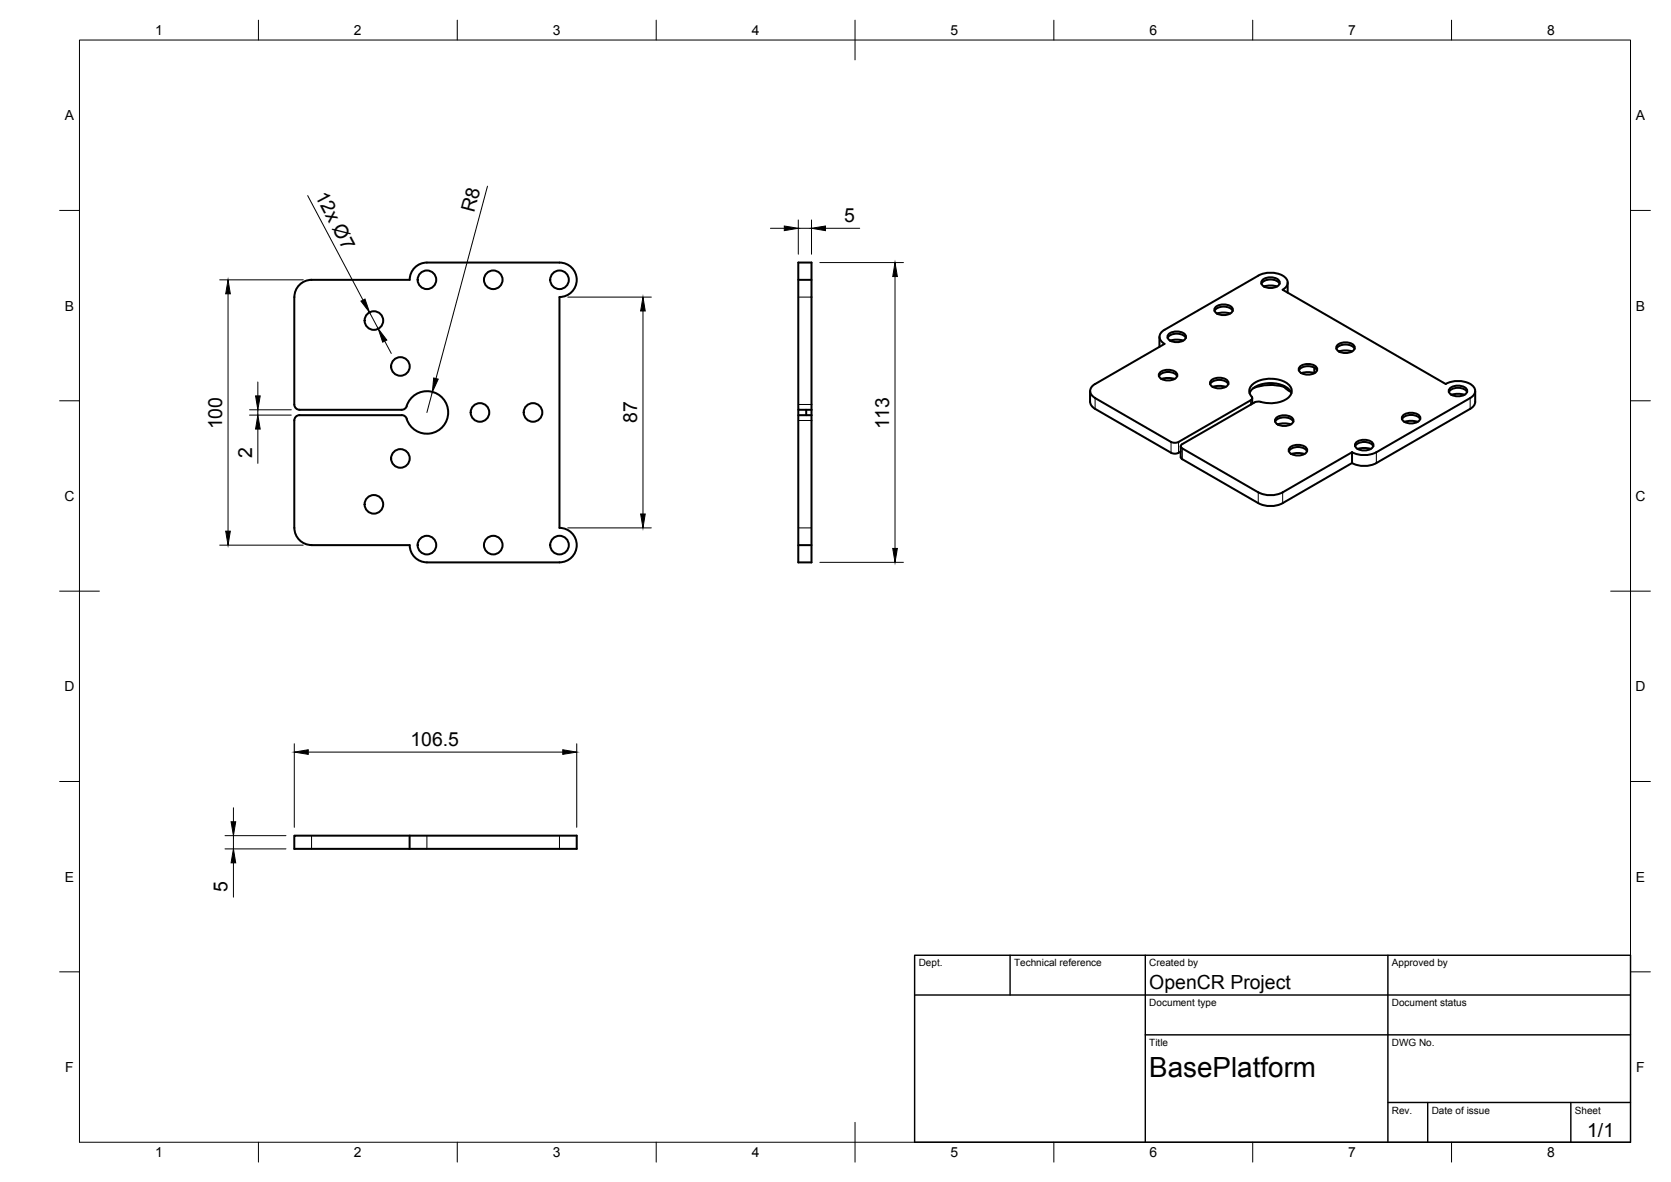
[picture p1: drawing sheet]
<svg xmlns="http://www.w3.org/2000/svg" width="420mm" height="297mm" viewBox="0 0 420 297" stroke-linecap="round" stroke-linejoin="round" font-family="sans-serif">
<!-- layer: Visible -->
<g fill="none" stroke="#000" stroke-width=".51">
<path d="M74 74.7v26.9a1.34 1.34 0 0 0 1.3 1.4M140.7 74.7v58a4.3 4.3 0 0 1 4.3 4.3 4.3 4.3 0 0 1-4.3 4.3h-33.4a4.4 4.4 0 0 1-4.3-4.3h-24.7a4.3 4.3 0 0 1-4.3-4.4M140.7 74.6a4.3 4.3 0 0 0 4.3-4.3 4.3 4.3 0 0 0-4.3-4.3h-33.4a4.3 4.3 0 0 0-4.3 4.3h-24.7a4.3 4.3 0 0 0-4.3 4.4M200.7 66h3.3v37h-3.3zM200.7 70.3h3.3M305.4 78.1a2.98 2.98 0 0 1 4.6 0M305.6 77.2a3.2 3.2 0 0 1 4.3 .3 1.46 1.46 0 0 1-1.6 1.6l-.6 .1a2.06 2.06 0 0 1-2.4-1.4zM306 78.8l1.7-.3 1.6 .3M317.2 71.3a2.98 2.98 0 0 1 4.5 0M317.4 70.4a3.2 3.2 0 0 1 4.3 .3 1.46 1.46 0 0 1-1.6 1.6l-.6 .1a2.06 2.06 0 0 1-2.4-1.4zM317.8 72l1.7-.3 1.6 .3M323.8 71v2.5"/>
<path d="M274.1 98.3v2.7M275.4 96.5a1.87 1.87 0 0 0-1.3 1.8 1.87 1.87 0 0 0 1.3 1.7M291.4 94.6a2.98 2.98 0 0 1 4.6 0M291.5 84.7v2.5M291.7 93.6a3.2 3.2 0 0 1 4.3 .3 1.46 1.46 0 0 1-1.7 1.7h-.6a2.06 2.06 0 0 1-2.3-1.3zM292 95.2l1.7-.2 1.7 .2M292.8 82.9l23.6-13.6a6.1 6.1 0 0 1 7.1 .8 1.84 1.84 0 0 1-1 2.7l41 23.7a6.1 6.1 0 0 1 7.1 .8 1.84 1.84 0 0 1-.9 2.7l-23.6 13.6a6.7 6.7 0 0 1-6.1 0M292.8 82.9a1.87 1.87 0 0 0-1.3 1.7 1.87 1.87 0 0 0 1.3 1.8l-17.4 10.1M293.6 84.9a2.98 2.98 0 0 1 4.6 0M293.8 84a3.2 3.2 0 0 1 4.3 .3 1.46 1.46 0 0 1-1.6 1.6l-.6 .1a2.06 2.06 0 0 1-2.4-1.4zM294.2 85.6l1.7-.2 1.6 .2M304.3 96.5a2.98 2.98 0 0 1 4.6 0"/>
<path d="M304.5 95.6a3.2 3.2 0 0 1 4.3 .3 1.46 1.46 0 0 1-1.6 1.7h-.6a2.06 2.06 0 0 1-2.4-1.3zM304.9 97.2l1.7-.2 1.6 .2M314.2 98.8a5.4 5.4 0 0 1 5.3-2.5 5.4 5.4 0 0 1 5.2 2.5M322.9 97.2l1.7 1.3M322.9 97v.2M322.9 97.2a12 12 0 0 0-7.8 .4M326.6 93.1a2.98 2.98 0 0 1 4.6 0M326.8 92.1a3.2 3.2 0 0 1 4.3 .4 1.46 1.46 0 0 1-1.6 1.6l-.6 .1a2.06 2.06 0 0 1-2.4-1.4zM330.5 93.8h.1M330.5 92.4v1.4M330.5 93.7l-1.7-.2-1.6 .3M336 87.7a2.98 2.98 0 0 1 4.6 0"/>
<path d="M336.3 86.7a3.2 3.2 0 0 1 4.3 .3 1.46 1.46 0 0 1-1.7 1.7h-.6a2.06 2.06 0 0 1-2.3-1.3zM336.7 88.3l1.6-.2 1.7 .2M364.3 98.5a2.98 2.98 0 0 1 4.6 0M364.6 97.6a3.2 3.2 0 0 1 4.3 .3 1.46 1.46 0 0 1-1.7 1.7h-.6a2.06 2.06 0 0 1-2.3-1.3zM364.9 99.2l1.7-.2 1.7 .2M370.9 98.3v2.7M75.3 103h25.7l.7-.2a2.16 2.16 0 0 0 .9-1.6 5.4 5.4 0 0 1 8.4-1.4 5.4 5.4 0 0 1-1 8.5 5.4 5.4 0 0 1-7.9-3.4l-.4-.4-.7-.2M75.3 104.3h25.7M75.3 104.3a1.34 1.34 0 0 0-1.3 1.4v27M200.7 103v38.3h3.3v-37M200.7 104.3h3.3M202.7 103v1.3"/>
<path d="M204 103v1.3M274.1 101a2.1 2.1 0 0 0 1.3 1.8M275.4 102.8l19.1 11 1.1 .2 .8-.2M275.4 100l19.1 11.1 1.1 .2 .8-.2M296.9 113.5l-.6 .3M296.9 112.1v2.8M296.9 114.9l.4 .5 19.1 11a6.7 6.7 0 0 0 6.1 0l17.5-10M314.9 100v1.1l-.4 .6M317 101a7.6 7.6 0 0 0 7.3-1.4 2.19 2.19 0 0 0-1.1-3.5 8.1 8.1 0 0 0-8.2 .5 2.13 2.13 0 0 0-.1 3.3l-.4 .7-18.2 10.5M317 101l-.8-.1-.8 .2-18.1 10.5-.4 .5 .4 .6 19.1 11a6.8 6.8 0 0 0 6.1 0l17.5-10M320.6 106a2.98 2.98 0 0 1 4.6 0M320.9 105a3.2 3.2 0 0 1 4.3 .4 1.46 1.46 0 0 1-1.7 1.6h-.6a2.06 2.06 0 0 1-2.3-1.3z"/>
<path d="M321.2 106.6l1.7-.2 1.7 .2M324.1 113.4a2.98 2.98 0 0 1 4.5 0M324.3 112.5a3.2 3.2 0 0 1 4.3 .3 1.46 1.46 0 0 1-1.6 1.6l-.6 .1a2.06 2.06 0 0 1-2.4-1.4zM324.7 114.1l1.7-.3 1.6 .3M340 113.7v2.7M340.7 112.1a2.98 2.98 0 0 1 4.6 0M341 111.2a3.2 3.2 0 0 1 4.3 .3 1.46 1.46 0 0 1-1.7 1.7h-.6a2.06 2.06 0 0 1-2.3-1.3zM341.4 112.8l1.6-.2 1.7 .2M352.5 105.3a2.98 2.98 0 0 1 4.6 0M352.8 104.4a3.2 3.2 0 0 1 4.3 .3 1.46 1.46 0 0 1-1.7 1.7h-.6a2.06 2.06 0 0 1-2.3-1.3zM353.1 106l1.7-.2 1.7 .2M370.9 101a2.1 2.1 0 0 1-1.2 1.8l-23.6 13.6a6.7 6.7 0 0 1-6.1 0"/>
<path d="M200.7 137h3.3M74 210h71v3.3h-71zM103 210v3.3"/>
<circle cx="107.3" cy="70.3" r="2.34"/>
<circle cx="124" cy="70.3" r="2.34"/>
<circle cx="140.7" cy="70.3" r="2.34"/>
<circle cx="94" cy="80.6" r="2.34"/>
<circle cx="100.7" cy="92.1" r="2.34"/>
<circle cx="100.7" cy="115.2" r="2.34"/>
<circle cx="120.7" cy="103.6" r="2.34"/>
<circle cx="134" cy="103.6" r="2.34"/>
<circle cx="94" cy="126.7" r="2.34"/>
<circle cx="107.3" cy="137" r="2.34"/>
<circle cx="124" cy="137" r="2.34"/>
<circle cx="140.7" cy="137" r="2.34"/>
</g>
<!-- layer: Visible Narrow -->
<g fill="none" stroke="#000" stroke-width=".25">
<path d="M200.7 74.7h3.3M200.7 101.6h3.3M200.7 105.7h3.3M275.4 100v2.8M294.4 111.1v2.7M296.3 111.1v2.7M297.3 112.7v2.7M314.5 100.6v1.1M346.1 113.7v2.7M369.7 100v2.8M200.7 132.7h3.3M316.4 123.7v2.7"/>
<path d="M322.5 123.7v2.7M78.3 210v3.3M107.3 210v3.3M140.7 210v3.3"/>
</g>
<!-- layer: BORDER -->
<g fill="none" stroke="#000" stroke-width=".25">
<path d="M20 10.1h390v276.9h-390zM65 5.1v5M115 5.1v5M165 5.1v5M215 5.1v10M265 5.1v5M315 5.1v5M365 5.1v5M15 52.9h5M410 52.9h5M15 100.7h5M410 100.7h5"/>
<path d="M15 148.6h10M405 148.6h10M15 196.4h5M410 196.4h5M15 244.2h5M410 244.2h5M65 287v5M115 287v5M165 287v5M215 282.1v9.9M265 287v5M315 287v5"/>
<path d="M365 287v5"/>
</g>
<!-- layer: TITLEBLOCK -->
<path d="M230 240.1h180v46.9h-180zM230 250h180M254 240.1v9.9M288 240.1v46.9M349 240.1v46.9M288 260.1h122M349 277.1h61M359 277.1v9.9M395 277.1v9.9" fill="none" stroke="#000" stroke-width=".36"/>
<!-- layer: FD_Dimensions -->
<g fill="none" stroke="#000" stroke-width=".25">
<path d="M77.4 49.2l13.9 26.2M122.6 46.8l-13 48.3M193.7 57.4h3.5M200.7 55.3v8.6M200.7 57.4h3.3M204 55.3v8.6M207.6 57.4h8.6M55.2 70.3h21M57.3 73.8v59.7M92.9 78.5l2.2 4.1M142.8 74.7h21M161.7 78.2v51"/>
<path d="M206.1 66h21.1M225 69.5v68.3M64.8 96v3.5M96.7 85.7l1.7 3.1M108.7 98.5l-1.4 5.2M62.7 103h10.5M62.7 104.3h10.5M64.8 103v1.3M64.8 107.8v8.6M55.2 137h21M142.8 132.7h21M206.1 141.3h21.1"/>
<path d="M74 186.9v21M77.5 189h64M145 186.9v21M56.6 210h15.3M56.6 213.3h15.3M58.7 203v3.5M58.7 210v3.3M58.7 216.8v8.7"/>
</g>
<g fill="#000" stroke="#000" stroke-width=".25">
<path d="M197.2 56.8l3.5 .6-3.5 .6zM204 57.4l3.6-.6v1.2zM57.3 70.3l.6 3.5h-1.2zM90.8 75.7l1-.6 1.1 3.4zM161.7 74.7l.5 3.5h-1.1zM225 66l.6 3.5h-1.1zM64.3 99.5h1.1l-.6 3.5zM95.1 82.6l2.2 2.9-1.1 .5zM109.1 95l1.1 .3-1.5 3.2zM64.8 104.3l.6 3.5h-1.1zM56.7 133.5h1.2l-.6 3.5zM161.1 129.2h1.1l-.5 3.5z"/>
<path d="M224.5 137.8h1.1l-.6 3.5zM74 189l3.5-.6v1.2zM141.5 188.4l3.5 .6-3.5 .6zM58.1 206.5h1.2l-.6 3.5zM58.7 213.3l.6 3.5h-1.2z"/>
</g>
<text font-size="7" x="289" y="270.6">BasePlatform</text>
<g font-size="4.9">
<text x="79.1" y="49.2" transform="rotate(62 79.1 49.2)">12x Ø7</text>
<text x="119.3" y="53.6" transform="rotate(-75 119.3 53.6)">R8</text>
<text x="212.3" y="55.9">5</text>
<text x="55.9" y="107.9" transform="rotate(-90 55.9 107.9)">100</text>
<text x="160.2" y="106.4" transform="rotate(-90 160.2 106.4)">87</text>
<text x="223.6" y="107.9" transform="rotate(-90 223.6 107.9)">113</text>
<text x="63.4" y="115.2" transform="rotate(-90 63.4 115.2)">2</text>
<text x="103.2" y="187.5">106.5</text>
<text x="57.2" y="224.2" transform="rotate(-90 57.2 224.2)">5</text>
<text x="289" y="248.5">OpenCR Project</text>
<text x="399.1" y="285.7">1/1</text>
</g>
<g font-size="3.5">
<text x="39" y="8.8">1</text>
<text x="89" y="8.8">2</text>
<text x="139" y="8.8">3</text>
<text x="189" y="8.8">4</text>
<text x="239" y="8.8">5</text>
<text x="289" y="8.8">6</text>
<text x="339" y="8.8">7</text>
<text x="389" y="8.8">8</text>
<text x="16.3" y="30.2">A</text>
<text x="411.3" y="30.2">A</text>
<text x="16.3" y="78">B</text>
<text x="411.3" y="78">B</text>
<text x="16.2" y="125.9">C</text>
<text x="411.2" y="125.9">C</text>
<text x="16.2" y="173.7">D</text>
<text x="411.2" y="173.7">D</text>
<text x="16.3" y="221.6">E</text>
<text x="411.3" y="221.6">E</text>
<text x="16.4" y="269.4">F</text>
<text x="411.4" y="269.4">F</text>
<text x="39" y="290.8">1</text>
<text x="89" y="290.8">2</text>
<text x="139" y="290.8">3</text>
<text x="189" y="290.8">4</text>
<text x="239" y="290.8">5</text>
<text x="289" y="290.8">6</text>
<text x="339" y="290.8">7</text>
<text x="389" y="290.8">8</text>
</g>
<g font-size="2.5">
<text x="231" y="242.9">Dept.</text>
<text x="255" y="242.9">Technical reference</text>
<text x="289" y="242.9">Created by</text>
<text x="350" y="242.9">Approved by</text>
<text x="289" y="252.8">Document type</text>
<text x="350" y="252.8">Document status</text>
<text x="289" y="262.9">Title</text>
<text x="350" y="262.9">DWG No.</text>
<text x="350" y="279.9">Rev.</text>
<text x="360" y="279.9">Date of issue</text>
<text x="396" y="279.9">Sheet</text>
</g>
</svg>
